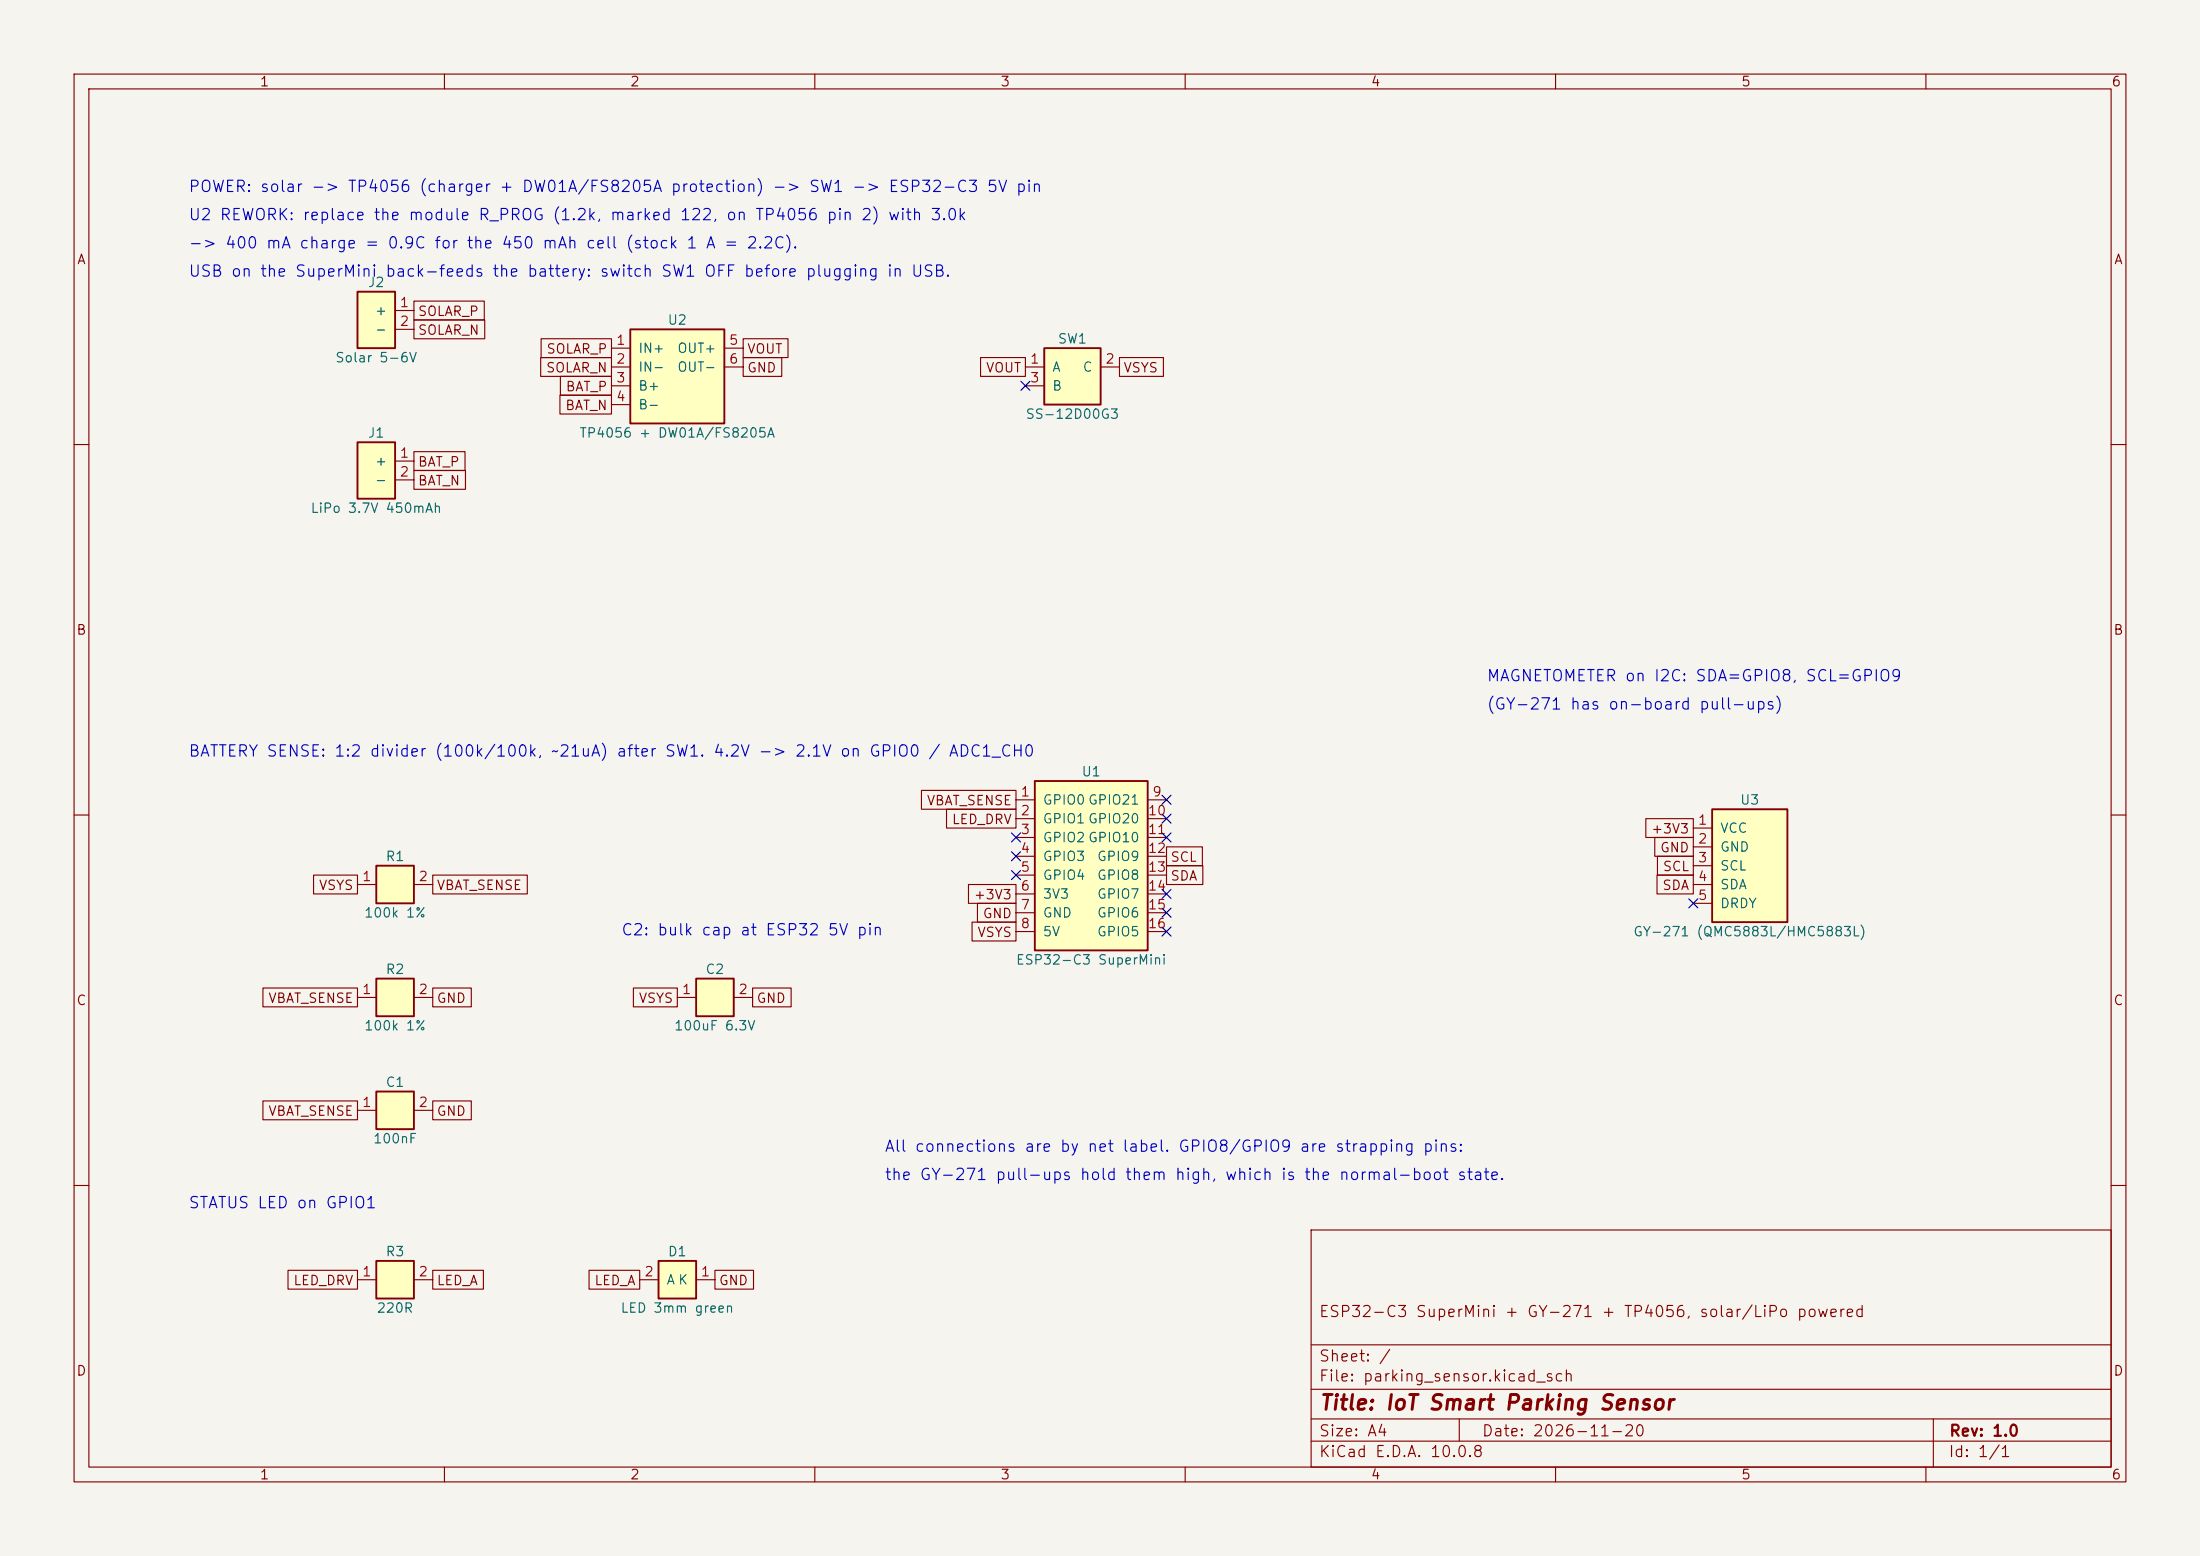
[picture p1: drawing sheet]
<svg xmlns="http://www.w3.org/2000/svg" width="297mm" height="210mm" viewBox="0 0 297 210" stroke-linecap="round" stroke-linejoin="round" font-family="sans-serif">
<path d="M0 0h297v210h-297z" fill="#f5f4ef" stroke="#f5f4ef" stroke-width=".14"/>
<g fill="none" stroke="#840000" stroke-width=".15">
<path d="M10 10h277v190h-277zM12 12h273v186h-273zM60 10v2M110 10v2M160 10v2M210 10v2M260 10v2M10 60h2M285 60h2M10 110h2M285 110h2M10 160h2"/>
<path d="M177 166h108v32h-108zM285 160h2M60 198v2M110 198v2M160 198v2M177 194.5h108M177 191.5h108M177 187.5h108M177 181.5h108M197 191.5v3M210 198v2M260 198v2"/>
<path d="M261 191.5v6.5"/>
</g>
<path d="M50.8 147.3h5.1v5.1h-5.1z" fill="#ffffc2"/>
<path d="M50.8 147.3h5.1v5.1h-5.1z" fill="none" stroke="#840000" stroke-width=".25"/>
<path d="M48.3 149.9h2.5M55.9 149.9h2.5" fill="none" stroke="#840000" stroke-width=".15"/>
<path d="M48.3 39.4h5v7.6h-5z" fill="#ffffc2"/>
<path d="M48.3 39.4h5v7.6h-5z" fill="none" stroke="#840000" stroke-width=".25"/>
<path d="M53.3 41.9h2.6M53.3 44.5h2.6" fill="none" stroke="#840000" stroke-width=".15"/>
<path d="M85.1 44.5h12.7v12.7h-12.7z" fill="#ffffc2"/>
<path d="M85.1 44.5h12.7v12.7h-12.7z" fill="none" stroke="#840000" stroke-width=".25"/>
<path d="M82.5 47h2.6M82.5 49.5h2.6M82.5 52.1h2.6M82.5 54.6h2.6M97.8 47h2.5M97.8 49.5h2.5" fill="none" stroke="#840000" stroke-width=".15"/>
<path d="M48.3 59.7h5v7.6h-5z" fill="#ffffc2"/>
<path d="M48.3 59.7h5v7.6h-5z" fill="none" stroke="#840000" stroke-width=".25"/>
<path d="M53.3 62.2h2.6M53.3 64.8h2.6" fill="none" stroke="#840000" stroke-width=".15"/>
<path d="M88.9 170.2h5.1v5.1h-5.1z" fill="#ffffc2"/>
<path d="M88.9 170.2h5.1v5.1h-5.1z" fill="none" stroke="#840000" stroke-width=".25"/>
<path d="M86.4 172.7h2.5M94 172.7h2.5" fill="none" stroke="#840000" stroke-width=".15"/>
<path d="M139.7 105.4h15.2v22.9h-15.2z" fill="#ffffc2"/>
<path d="M139.7 105.4h15.2v22.9h-15.2z" fill="none" stroke="#840000" stroke-width=".25"/>
<g fill="none" stroke="#840000" stroke-width=".15">
<path d="M137.2 108h2.5M137.2 110.5h2.5M137.2 113h2.5M137.2 115.6h2.5M137.2 118.1h2.5M154.9 108h2.6M154.9 110.5h2.6M154.9 113h2.6M154.9 115.6h2.6M154.9 118.1h2.6M137.2 120.7h2.5M137.2 123.2h2.5"/>
<path d="M137.2 125.7h2.5M154.9 120.7h2.6M154.9 123.2h2.6M154.9 125.7h2.6"/>
</g>
<path d="M50.8 170.2h5.1v5.1h-5.1z" fill="#ffffc2"/>
<path d="M50.8 170.2h5.1v5.1h-5.1z" fill="none" stroke="#840000" stroke-width=".25"/>
<path d="M48.3 172.7h2.5M55.9 172.7h2.5" fill="none" stroke="#840000" stroke-width=".15"/>
<path d="M141 47h7.6v7.6h-7.6z" fill="#ffffc2"/>
<path d="M141 47h7.6v7.6h-7.6z" fill="none" stroke="#840000" stroke-width=".25"/>
<path d="M138.4 49.5h2.6M138.4 52.1h2.6M148.6 49.5h2.5" fill="none" stroke="#840000" stroke-width=".15"/>
<path d="M94 132.1h5.1v5.1h-5.1z" fill="#ffffc2"/>
<path d="M94 132.1h5.1v5.1h-5.1z" fill="none" stroke="#840000" stroke-width=".25"/>
<path d="M91.4 134.6h2.6M99.1 134.6h2.5" fill="none" stroke="#840000" stroke-width=".15"/>
<path d="M50.8 132.1h5.1v5.1h-5.1z" fill="#ffffc2"/>
<path d="M50.8 132.1h5.1v5.1h-5.1z" fill="none" stroke="#840000" stroke-width=".25"/>
<path d="M48.3 134.6h2.5M55.9 134.6h2.5" fill="none" stroke="#840000" stroke-width=".15"/>
<path d="M50.8 116.8h5.1v5.1h-5.1z" fill="#ffffc2"/>
<path d="M50.8 116.8h5.1v5.1h-5.1z" fill="none" stroke="#840000" stroke-width=".25"/>
<path d="M48.3 119.4h2.5M55.9 119.4h2.5" fill="none" stroke="#840000" stroke-width=".15"/>
<path d="M231.1 109.2h10.2v15.3h-10.2z" fill="#ffffc2"/>
<path d="M231.1 109.2h10.2v15.3h-10.2z" fill="none" stroke="#840000" stroke-width=".25"/>
<g fill="none" stroke="#840000" stroke-width=".15">
<path d="M55.9 43.2h9.5v2.5h-9.5zM55.9 40.6h9.5v2.6h-9.5zM73 48.3h9.5v2.5h-9.5zM73.1 45.7h9.4v2.6h-9.4zM75.6 53.3h6.9v2.6h-6.9zM75.7 50.8h6.8v2.5h-6.8zM100.3 45.7h6.1v2.6h-6.1zM100.3 48.3h5.2v2.5h-5.2zM132.4 48.3h6v2.5h-6zM151.1 48.3h6v2.5h-6zM55.9 61h6.9v2.5h-6.9zM55.9 63.5h6.9v2.5h-6.9z"/>
<path d="M42.3 118.1h6v2.6h-6zM58.4 118.1h12.8v2.6h-12.8zM124.4 106.7h12.8v2.5h-12.8zM127.8 109.2h9.4v2.6h-9.4zM130.7 119.4h6.5v2.5h-6.5zM157.5 116.8h4.9v2.6h-4.9zM157.5 114.3h4.8v2.5h-4.8zM222.2 110.5h6.4v2.5h-6.4zM223.4 113h5.2v2.6h-5.2zM223.7 118.1h4.9v2.6h-4.9zM223.8 115.6h4.8v2.5h-4.8zM228.6 111.8h2.5"/>
<path d="M228.6 114.3h2.5M228.6 116.8h2.5M228.6 119.4h2.5M35.5 133.3h12.8v2.6h-12.8zM58.4 133.3h5.2v2.6h-5.2zM85.5 133.3h5.9v2.6h-5.9zM101.6 133.3h5.2v2.6h-5.2zM131.2 124.5h6v2.5h-6zM132 121.9h5.2v2.6h-5.2zM228.6 121.9h2.5M35.5 148.6h12.8v2.5h-12.8zM58.4 148.6h5.2v2.5h-5.2z"/>
<path d="M38.9 171.4h9.4v2.6h-9.4zM58.4 171.4h6.9v2.6h-6.9zM79.5 171.4h6.9v2.6h-6.9zM96.5 171.4h5.2v2.6h-5.2z"/>
</g>
<g fill="none" stroke="#000084" stroke-width=".15">
<path d="M137.8 51.5l1.2 1.2M139 51.5l-1.2 1.2M136.6 112.4l1.2 1.2M136.6 115l1.2 1.2M136.6 117.5l1.2 1.2M137.8 112.4l-1.2 1.2M137.8 115l-1.2 1.2M137.8 117.5l-1.2 1.2M156.9 112.4l1.2 1.2M156.9 109.9l1.2 1.2M156.9 107.3l1.2 1.3M158.1 112.4l-1.2 1.2"/>
<path d="M158.1 109.9l-1.2 1.2M158.1 107.3l-1.2 1.3M156.9 122.6l1.2 1.2M156.9 120l1.2 1.3M156.9 125.1l1.2 1.2M158.1 122.6l-1.2 1.2M158.1 120l-1.2 1.3M158.1 125.1l-1.2 1.2M228 121.3l1.2 1.2M229.2 121.3l-1.2 1.2"/>
</g>
<text font-size="2" fill="#840000" x="178" y="190.8">Title: IoT Smart Parking Sensor</text>
<g font-size="1.5" fill="#0000c2">
<text x="25.3" y="26.3">POWER: solar -&gt; TP4056 (charger + DW01A/FS8205A protection) -&gt; SW1 -&gt; ESP32-C3 5V pin</text>
<text x="25.3" y="30.1">U2 REWORK: replace the module R_PROG (1.2k, marked 122, on TP4056 pin 2) with 3.0k</text>
<text x="25.3" y="33.9">-&gt; 400 mA charge = 0.9C for the 450 mAh cell (stock 1 A = 2.2C).</text>
<text x="25.3" y="37.7">USB on the SuperMini back-feeds the battery: switch SW1 OFF before plugging in USB.</text>
<text x="200.6" y="92.3">MAGNETOMETER on I2C: SDA=GPIO8, SCL=GPIO9</text>
<text x="200.6" y="96.2">(GY-271 has on-board pull-ups)</text>
<text x="25.3" y="102.5">BATTERY SENSE: 1:2 divider (100k/100k, ~21uA) after SW1. 4.2V -&gt; 2.1V on GPIO0 / ADC1_CH0</text>
<text x="83.8" y="126.6">C2: bulk cap at ESP32 5V pin</text>
<text x="119.3" y="155.8">All connections are by net label. GPIO8/GPIO9 are strapping pins:</text>
<text x="119.3" y="159.7">the GY-271 pull-ups hold them high, which is the normal-boot state.</text>
<text x="25.3" y="163.5">STATUS LED on GPIO1</text>
</g>
<g font-size="1.5" fill="#840000">
<text x="178" y="178.1">ESP32-C3 SuperMini + GY-271 + TP4056, solar/LiPo powered</text>
<text x="178" y="184.1">Sheet: /</text>
<text x="178" y="186.8">File: parking_sensor.kicad_sch</text>
<text x="178" y="197">KiCad E.D.A. 10.0.8</text>
<text x="178" y="194.2">Size: A4</text>
<text x="200" y="194.2">Date: 2026-11-20</text>
<text x="263" y="197">Id: 1/1</text>
<text x="263" y="194.2">Rev: 1.0</text>
</g>
<g font-size="1.3" fill="#840000">
<text x="35" y="12">1</text>
<text x="85" y="12">2</text>
<text x="135" y="12">3</text>
<text x="185" y="12">4</text>
<text x="235" y="12">5</text>
<text x="285" y="12">6</text>
<text x="10.3" y="36">A</text>
<text x="285.3" y="36">A</text>
<text x="56.3" y="45.5">SOLAR_N</text>
<text x="56.3" y="43">SOLAR_P</text>
<text x="73.6" y="50.6">SOLAR_N</text>
<text x="73.7" y="48">SOLAR_P</text>
<text x="76.3" y="53.1">BAT_P</text>
<text x="100.8" y="48">VOUT</text>
<text x="100.8" y="50.6">GND</text>
<text x="133" y="50.6">VOUT</text>
<text x="151.6" y="50.6">VSYS</text>
<text x="76.2" y="55.7">BAT_N</text>
<text x="56.3" y="63.3">BAT_P</text>
<text x="56.3" y="65.8">BAT_N</text>
<text x="10.2" y="86">B</text>
<text x="285.2" y="86">B</text>
<text x="125" y="109">VBAT_SENSE</text>
<text x="128.4" y="111.5">LED_DRV</text>
<text x="222.8" y="112.8">+3V3</text>
<text x="157.9" y="119.2">SDA</text>
<text x="157.9" y="116.6">SCL</text>
<text x="224" y="115.4">GND</text>
<text x="224.4" y="117.9">SCL</text>
<text x="43" y="120.4">VSYS</text>
<text x="58.9" y="120.4">VBAT_SENSE</text>
<text x="131.4" y="121.7">+3V3</text>
<text x="132.6" y="124.2">GND</text>
<text x="224.3" y="120.4">SDA</text>
<text x="131.9" y="126.8">VSYS</text>
<text x="10.2" y="136">C</text>
<text x="36.1" y="135.7">VBAT_SENSE</text>
<text x="58.9" y="135.7">GND</text>
<text x="86.1" y="135.7">VSYS</text>
<text x="102" y="135.7">GND</text>
<text x="285.2" y="136">C</text>
<text x="36.1" y="150.9">VBAT_SENSE</text>
<text x="58.9" y="150.9">GND</text>
<text x="39.5" y="173.8">LED_DRV</text>
<text x="58.9" y="173.8">LED_A</text>
<text x="80.2" y="173.8">LED_A</text>
<text x="97" y="173.8">GND</text>
<text x="10.2" y="186">D</text>
<text x="285.2" y="186">D</text>
<text x="35" y="200">1</text>
<text x="85" y="200">2</text>
<text x="135" y="200">3</text>
<text x="185" y="200">4</text>
<text x="235" y="200">5</text>
<text x="285" y="200">6</text>
</g>
<g font-size="1.3" fill="#006464">
<text x="49.6" y="39.1">J2</text>
<text x="50.5" y="42.9">+</text>
<text x="50.5" y="45.4">-</text>
<text x="86.1" y="48">IN+</text>
<text x="90" y="44.1">U2</text>
<text x="91.3" y="48">OUT+</text>
<text x="142.7" y="46.7">SW1</text>
<text x="45.2" y="49.2">Solar 5-6V</text>
<text x="86.1" y="50.5">IN-</text>
<text x="86.1" y="53">B+</text>
<text x="91.3" y="50.5">OUT-</text>
<text x="142" y="50.5">A</text>
<text x="142" y="53">B</text>
<text x="146.1" y="50.5">C</text>
<text x="49.6" y="59.4">J1</text>
<text x="78.1" y="59.4">TP4056 + DW01A/FS8205A</text>
<text x="86.1" y="55.6">B-</text>
<text x="138.4" y="56.8">SS-12D00G3</text>
<text x="50.5" y="63.2">+</text>
<text x="50.5" y="65.7">-</text>
<text x="41.8" y="69.5">LiPo 3.7V 450mAh</text>
<text x="145.9" y="105.1">U1</text>
<text x="140.7" y="108.9">GPIO0 GPIO21</text>
<text x="140.7" y="111.5">GPIO1 GPIO20</text>
<text x="140.7" y="114">GPIO2 GPIO10</text>
<text x="232.1" y="112.7">VCC</text>
<text x="234.8" y="108.9">U3</text>
<text x="52" y="116.5">R1</text>
<text x="140.7" y="116.5">GPIO3</text>
<text x="140.7" y="119.1">GPIO4</text>
<text x="148" y="116.5">GPIO9</text>
<text x="148" y="119.1">GPIO8</text>
<text x="232.1" y="115.3">GND</text>
<text x="232.1" y="117.8">SCL</text>
<text x="49.1" y="124.2">100k 1%</text>
<text x="140.7" y="121.6">3V3</text>
<text x="140.7" y="124.2">GND</text>
<text x="148" y="121.6">GPIO7</text>
<text x="148" y="124.2">GPIO6</text>
<text x="232.1" y="120.3">SDA</text>
<text x="232.1" y="122.9">DRDY</text>
<text x="52" y="131.8">R2</text>
<text x="95.2" y="131.8">C2</text>
<text x="137.1" y="130.5">ESP32-C3 SuperMini</text>
<text x="140.7" y="126.7">5V</text>
<text x="148" y="126.7">GPIO5</text>
<text x="220.4" y="126.7">GY-271 (QMC5883L/HMC5883L)</text>
<text x="49.1" y="139.4">100k 1%</text>
<text x="90.9" y="139.4">100uF 6.3V</text>
<text x="52" y="147">C1</text>
<text x="50.3" y="154.6">100nF</text>
<text x="52" y="169.9">R3</text>
<text x="89.9" y="173.7">A K</text>
<text x="90.1" y="169.9">D1</text>
<text x="50.8" y="177.5">220R</text>
<text x="83.7" y="177.5">LED 3mm green</text>
</g>
<g font-size="1.3" fill="#a90000">
<text x="53.9" y="41.8">1</text>
<text x="53.9" y="44.3">2</text>
<text x="83.1" y="46.9">1</text>
<text x="98.3" y="46.9">5</text>
<text x="83.1" y="49.4">2</text>
<text x="83.1" y="51.9">3</text>
<text x="98.3" y="49.4">6</text>
<text x="139" y="49.4">1</text>
<text x="139" y="51.9">3</text>
<text x="149.1" y="49.4">2</text>
<text x="83.1" y="54.5">4</text>
<text x="53.9" y="62.1">1</text>
<text x="53.9" y="64.6">2</text>
<text x="137.7" y="107.8">1</text>
<text x="155.5" y="107.8">9</text>
<text x="137.7" y="110.4">2</text>
<text x="137.7" y="112.9">3</text>
<text x="154.9" y="110.4">10</text>
<text x="154.9" y="112.9">11</text>
<text x="229.1" y="111.6">1</text>
<text x="48.8" y="119.2">1</text>
<text x="56.4" y="119.2">2</text>
<text x="137.7" y="115.4">4</text>
<text x="137.7" y="118">5</text>
<text x="154.9" y="115.4">12</text>
<text x="154.9" y="118">13</text>
<text x="229.1" y="114.2">2</text>
<text x="229.1" y="116.7">3</text>
<text x="229.1" y="119.2">4</text>
<text x="137.7" y="120.5">6</text>
<text x="137.7" y="123.1">7</text>
<text x="137.7" y="125.6">8</text>
<text x="154.9" y="120.5">14</text>
<text x="154.9" y="123.1">15</text>
<text x="154.9" y="125.6">16</text>
<text x="229.1" y="121.8">5</text>
<text x="48.8" y="134.5">1</text>
<text x="56.4" y="134.5">2</text>
<text x="92" y="134.5">1</text>
<text x="99.6" y="134.5">2</text>
<text x="48.8" y="149.7">1</text>
<text x="56.4" y="149.7">2</text>
<text x="48.8" y="172.6">1</text>
<text x="56.4" y="172.6">2</text>
<text x="86.9" y="172.6">2</text>
<text x="94.5" y="172.6">1</text>
</g>
</svg>
